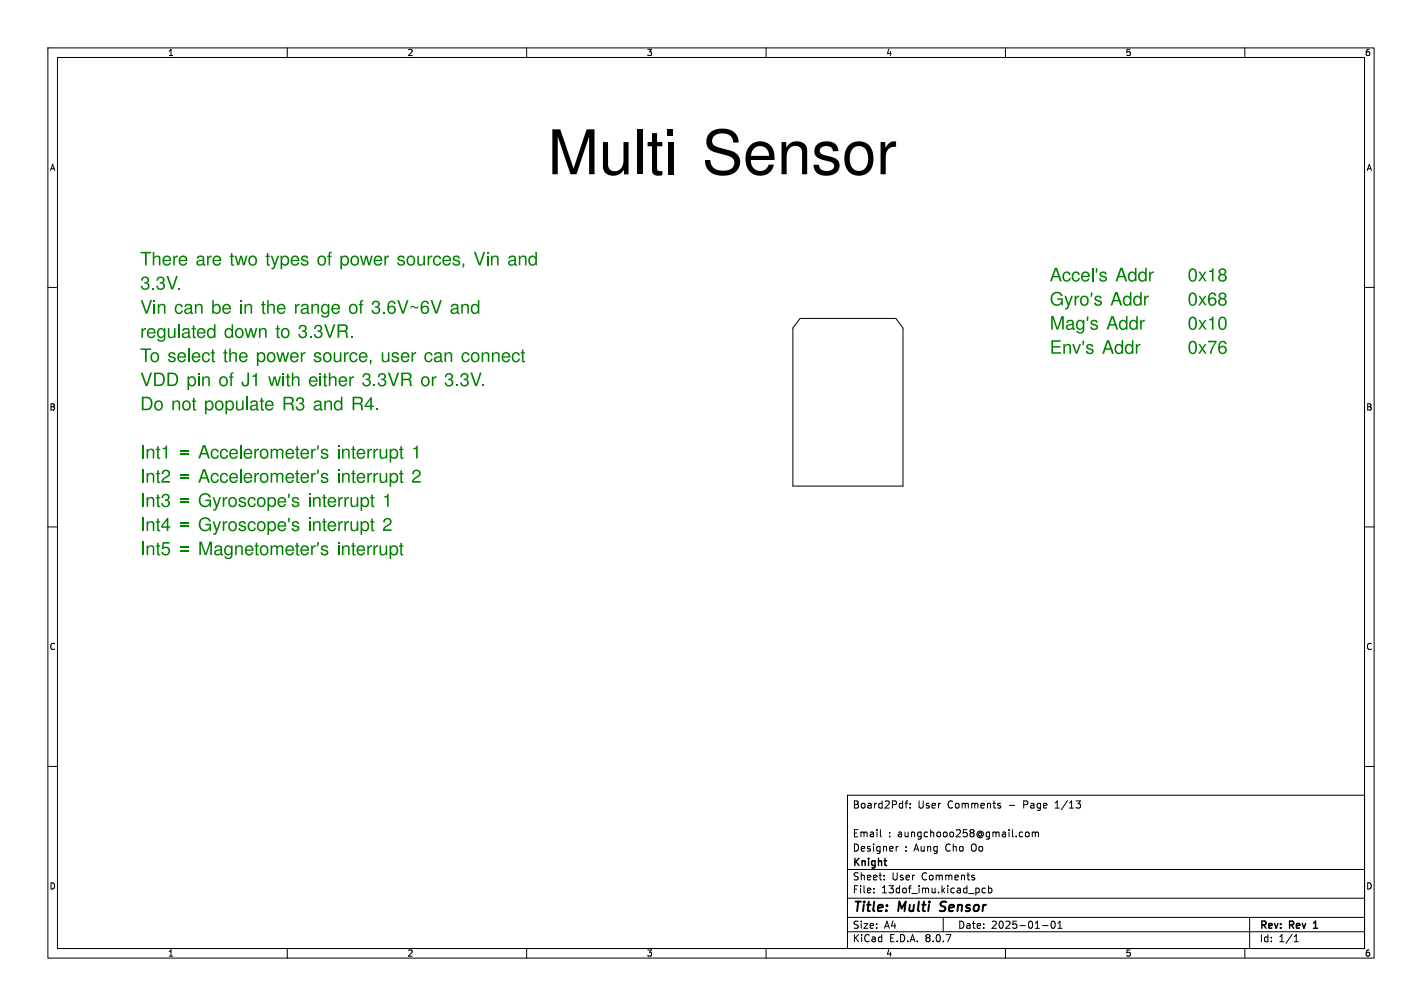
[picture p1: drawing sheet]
<svg xmlns="http://www.w3.org/2000/svg" width="297mm" height="210mm" viewBox="0 0 297 210" stroke-linecap="round" stroke-linejoin="round" font-family="sans-serif">
<path d="M167.1 66.5h20l1.5 2v33h-23v-33z" fill="none" stroke="#000" stroke-width=".21"/>
<g fill="#008000">
<path d="M252.5 56.5l.5-.1 .2-.4h.3v2.7h-.4v-1.9h-.6z"/>
<path d="M254.7 56.2a.76 .76 0 0 1 1.2 0 .76 .76 0 0 1-.1 1.1 .88 .88 0 0 1-.1 1.5 .88 .88 0 0 1-1.3-.8h.4a.57 .57 0 0 0 .8 .5 .57 .57 0 0 0 .1-.9 .57 .57 0 0 0-.9 .2v.2h-.4l.1-.4 .4-.3-.4-.6h.3a.48 .48 0 0 0 .7 .5 .48 .48 0 0 0 .1-.8 .48 .48 0 0 0-.7 .2l-.1 .1h-.3z"/>
<path d="M250.3 61.7h.4l.4 .8 .5-.8h.4l-.7 1 .7 1.1h-.4l-.5-.8-.5 .8h-.3l.7-1.1z"/>
<path d="M252.7 61.3a.8 .8 0 0 1 .8-.2 .8 .8 0 0 1 .5 .7h-.3a.54 .54 0 0 0-.7-.4 .54 .54 0 0 0-.3 .6l-.1 .4a.87 .87 0 0 1 1.4 .2 .87 .87 0 0 1-.5 1.2 .87 .87 0 0 1-1.1-.6l-.1-.3h.4a.56 .56 0 0 0 .8 .5 .56 .56 0 0 0 .1-.9 .56 .56 0 0 0-.9 .3v.1h-.4l.1-1z"/>
<path d="M254.7 61.2a.76 .76 0 0 1 1.2 0 .76 .76 0 0 1-.1 1.1 .88 .88 0 0 1-.1 1.6 .88 .88 0 0 1-1.3-.9h.4a.57 .57 0 0 0 .8 .5 .57 .57 0 0 0 .1-.9 .57 .57 0 0 0-.9 .3v.1h-.4l.1-.4 .4-.3-.4-.5h.3a.48 .48 0 0 0 .7 .4 .48 .48 0 0 0 .1-.8 .48 .48 0 0 0-.7 .2l-.1 .2h-.3z"/>
<path d="M250.3 66.8h.4l.4 .7 .5-.7h.4l-.7 1 .7 1h-.4l-.5-.8-.5 .8h-.3l.7-1z"/>
<path d="M252.5 66.6l.5-.1 .2-.4h.3v2.7h-.4v-1.9h-.6z"/>
<path d="M254.8 66.3a.93 .93 0 0 1 1.1 0 .93 .93 0 0 1 .3 1v.3a.92 .92 0 0 1-.4 1.1 .92 .92 0 0 1-1.2-.2l-.2-1h.4a.75 .75 0 0 0 .7 1.1 1.75 1.75 0 0 0 0-2.2 .76 .76 0 0 0-.7 1.1h-.4l.1-.7z"/>
<path d="M250.3 71.8h.4l.4 .8 .5-.8h.4l-.7 1 .7 1h-.4l-.5-.7-.5 .7h-.3l.7-1z"/>
<path d="M252.3 71.1h1.8v.3a5.4 5.4 0 0 0-1.1 2.4h-.3l.1-.6 1-1.7h-1.5z"/>
<path d="M254.8 71.4a.8 .8 0 0 1 .9-.2 .8 .8 0 0 1 .5 .6h-.4a.54 .54 0 0 0-.6-.4 .54 .54 0 0 0-.4 .7v.4a.87 .87 0 0 1 1.3 .2 .87 .87 0 0 1-.4 1.2 .87 .87 0 0 1-1.2-.7v-.2h.3a.56 .56 0 0 0 .8 .5 .56 .56 0 0 0 .1-.9 .56 .56 0 0 0-.9 .3v.1h-.3v-1.1z"/>
</g>
<g fill="none" stroke="#000" stroke-width=".21">
<path d="M10 10h277v190h-277zM12 12h273v186h-273zM60 10v2M110 10v2M160 10v2M210 10v2M260 10v2M10 60h2M285 60h2M10 110h2M285 110h2M10 160h2"/>
<path d="M177 166h108v32h-108zM183.9 173.2v1.3l.2 .2M187.2 176.7v1M187.6 176.7l-.4 .3M189 167.7h.6M189.6 167.2l-.4 .2v1.3M190.1 168.6v.1M190.1 167.8v.1M208.6 167.7l.4 .1M208.6 168.2l.4 .1v.2l-.2 .2h-.3M213.5 173.7l.1 .1M213.6 174.6l-.1 .1"/>
<path d="M214.2 173.8l.3-.1 .4 .1 .1 .6-.2 .2-.3 .1-.3-.1zM215.6 173.8l.4-.1 .2 .2M215.6 173.7v1M216.2 173.9l.3-.2 .3 .1 .1 .9M216.2 173.9v.8M224.7 167.2h1l-.5 .6M225.4 167.8l.3 .3v.3l-.3 .3M285 160h2M60 198v2M110 198v2M160 198v2M177 194.5h108"/>
<path d="M177 191.5h108M177 187.5h108M177 181.5h108M182.5 186.3v.1M182.5 185.5v.1M184.7 183.6v.1M184.7 182.8v.1M197 191.5v3M203.2 183.2l.3 .1 .1 .2-.2 .2h-.3M203.2 182.7l.3 .1M204.5 185.5v.8M205.8 185.5l-.4-.1-.3 .3 .1 .6h.6"/>
<path d="M206.5 185.5l.4-.1 .3 .3-.2 .6h-.5M206.5 184.9v1.5M210 198v2M217.7 193.2h1.2M219.7 192.4l.2-.1a.8 .8 0 0 1 .5 .7 .8 .8 0 0 1-.5 .8 1 1 0 0 1-.2-1.4zM221 193.8h.8M221 192.7l.4-.4v1.5M260 198v2M261 191.5v6.5M270.3 196.6h.9M270.3 195.5l.4-.4v1.5"/>
</g>
<path d="M274.3 193.8h.9M274.5 192.6l-.2 .1" fill="none" stroke="#000" stroke-width=".3"/>
<path d="M196.3 190.1l.2 .1M196.6 188.4l-.1 .6" fill="none" stroke="#000" stroke-width=".4"/>
<text font-size="13.9" x="114.4" y="38.1">Multi Sensor</text>
<g font-size="4.2" fill="#008000">
<text x="29.3" y="57">Thereare two types of powersources,Vin and</text>
<text x="29.3" y="62.1">3.3V.</text>
<text x="219.3" y="60.4">Accel'sAddr 0x18</text>
<text x="219.3" y="65.4">Gyro'sAddr 0x68</text>
<text x="29.3" y="67.1">Vin can be in the rangeof 3.6V~6Vand</text>
<text x="219.3" y="70.4">Mag's Addr 0x10</text>
<text x="29.3" y="72.2">regulateddown to 3.3VR.</text>
<text x="29.3" y="77.2">To selectthe powersource,user can connect</text>
<text x="219.3" y="75.5">Env's Addr 0x76</text>
<text x="29.3" y="82.2">VDD pin of J1 with either3.3VRor 3.3V.</text>
<text x="29.3" y="87.3">Do not populateR3 and R4.</text>
<text x="29.3" y="97.4">Int1 = Accelerometer'sinterrupt1</text>
<text x="29.3" y="102.4">Int2 = Accelerometer'sinterrupt2</text>
<text x="29.3" y="107.4">Int3 = Gyroscope'sinterrupt1</text>
<text x="29.3" y="112.5">Int4 = Gyroscope'sinterrupt2</text>
<text x="29.3" y="117.5">Int5 = Magnetometer'sinterrupt</text>
</g>
<g font-size="2.8">
<text x="178" y="190.9">Title:</text>
<text x="187.7" y="190.9">Multi</text>
<text x="197.2" y="190.9">Sensor</text>
</g>
<g font-size="2.1">
<text x="178" y="169">Board2Pdf:</text>
<text x="191.7" y="169">User</text>
<text x="197.9" y="169">Comments</text>
<text x="210.8" y="169">-</text>
<text x="214" y="169">Page</text>
<text x="220.8" y="169">1/13</text>
<text x="178" y="178">Designer</text>
<text x="178" y="175">Email</text>
<text x="185.5" y="175">: aungchooo258@gmail.com</text>
<text x="188.9" y="178">: Aung</text>
<text x="197.6" y="178">Cho</text>
<text x="203.1" y="178">Oo</text>
<text x="178" y="184">Sheet:</text>
<text x="178" y="181.2">Knight</text>
<text x="186.2" y="184">User</text>
<text x="192.5" y="184">Comments</text>
<text x="178" y="186.7">File:</text>
<text x="184.1" y="186.7">13dof_imu.kicad_pcb</text>
<text x="178" y="196.9">KiCad</text>
<text x="178" y="194.1">Size:</text>
<text x="184.7" y="194.1">A4</text>
<text x="185.7" y="196.9">E.D.A.</text>
<text x="193.3" y="196.9">8.0.7</text>
<text x="200" y="194.1">Date:</text>
<text x="207" y="194.1">2025-01-01</text>
<text x="263" y="194.3">Rev:</text>
<text x="263" y="196.9">Id:</text>
<text x="267.1" y="196.9">1/1</text>
<text x="269.4" y="194.3">Rev</text>
<text x="275.1" y="194.3">1</text>
</g>
<g font-size="1.8">
<text x="35" y="11.9">1</text>
<text x="85" y="11.9">2</text>
<text x="135" y="11.9">3</text>
<text x="185" y="11.9">4</text>
<text x="235" y="11.9">5</text>
<text x="285" y="11.9">6</text>
<text x="10.3" y="35.9">A</text>
<text x="285.4" y="35.9">A</text>
<text x="10.3" y="85.9">B</text>
<text x="285.3" y="85.9">B</text>
<text x="10.3" y="135.9">C</text>
<text x="285.3" y="135.9">C</text>
<text x="10.3" y="185.9">D</text>
<text x="285.3" y="185.9">D</text>
<text x="35" y="199.9">1</text>
<text x="85" y="199.9">2</text>
<text x="135" y="199.9">3</text>
<text x="185" y="199.9">4</text>
<text x="235" y="199.9">5</text>
<text x="285" y="199.9">6</text>
</g>
</svg>
